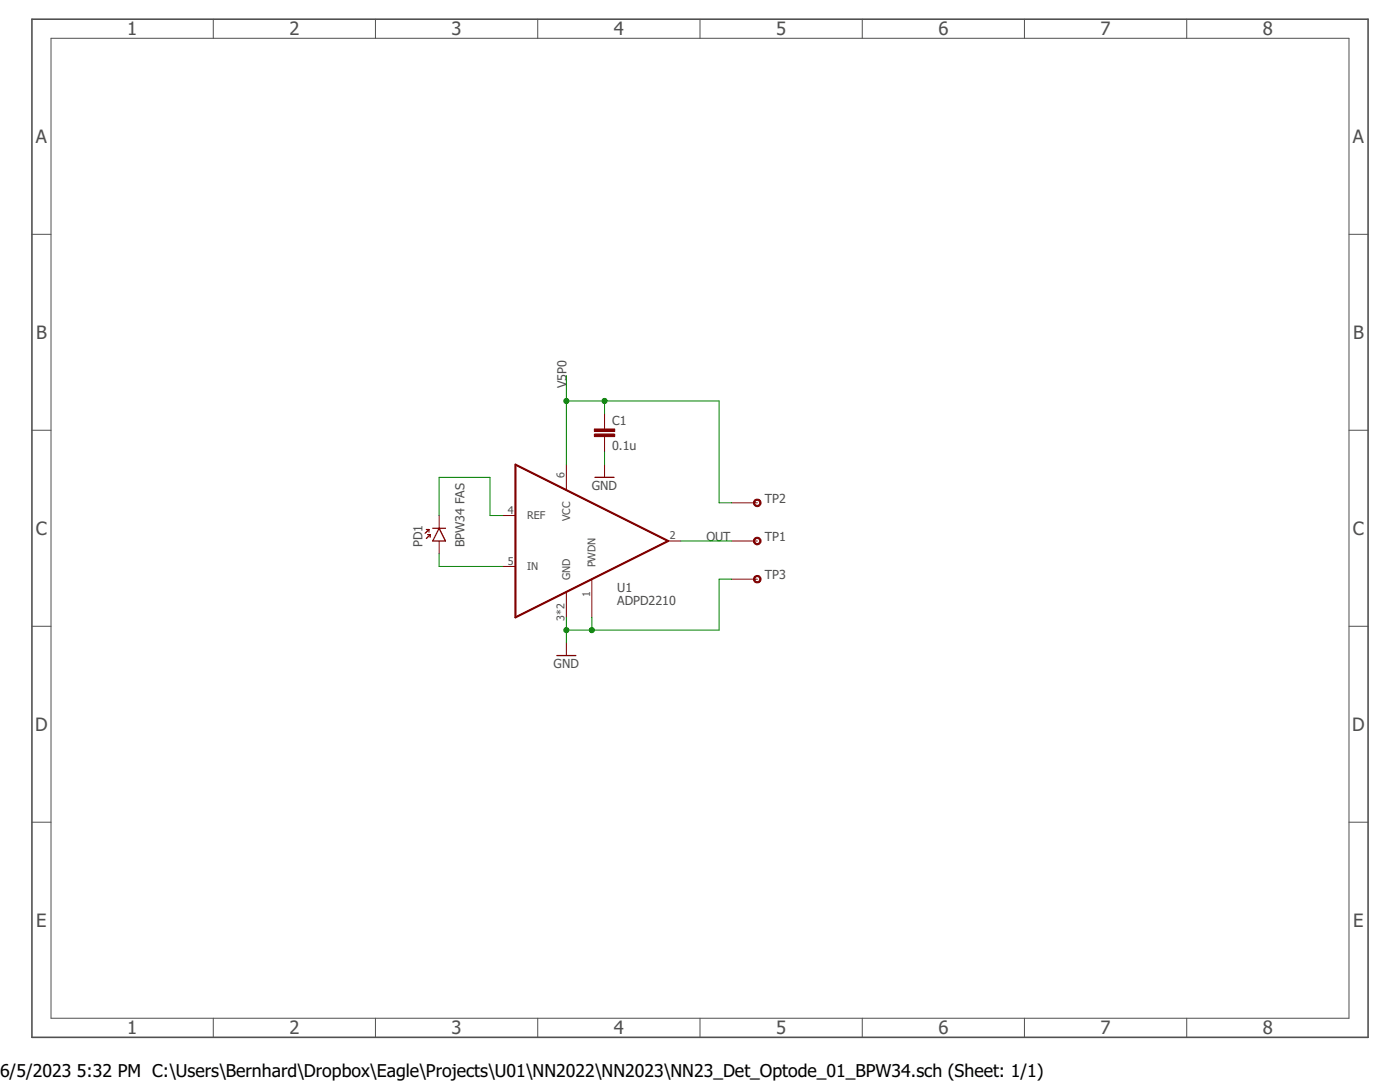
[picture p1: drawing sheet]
<svg xmlns="http://www.w3.org/2000/svg" width="279mm" height="216mm" viewBox="0 0 279 216" stroke-linecap="round" stroke-linejoin="round" font-family="sans-serif">
<path d="M6.4 3.8h266.6v203.2h-266.6z" fill="none" stroke="#505050" stroke-width=".32"/>
<g fill="none" stroke="#505050" stroke-width=".2">
<path d="M10.2 7.6h259v195.6h-259zM42.6 3.8v3.8M74.9 3.8v3.8M107.3 3.8v3.8M139.7 3.8v3.8M172.1 3.8v3.8M204.4 3.8v3.8M236.8 3.8v3.8M6.4 46.8h3.8M269.2 46.8h3.8M6.4 85.9h3.8M269.2 85.9h3.8"/>
<path d="M6.4 125h3.8M269.2 125h3.8M6.4 164.1h3.8M269.2 164.1h3.8M42.6 203.2v3.8M74.9 203.2v3.8M107.3 203.2v3.8M139.7 203.2v3.8M172.1 203.2v3.8M204.4 203.2v3.8M236.8 203.2v3.8"/>
</g>
<path d="M118.7 95.2h3.9M85.1 105.7h.5M85.3 106.7h.6M85.6 105.7l-.8 .7M85.6 105.7v.5M85.9 106.7l-.8 .7M85.9 106.7v.5M86.4 105.4h2.5M87.6 105.4l1.3 2.5h-2.5zM111.1 130.8h3.8" fill="none" stroke="#800000" stroke-width=".25"/>
<g fill="none" stroke="#800000" stroke-width=".2">
<path d="M113 92.7v5.1M120.6 82.5v3.1M120.6 87.1v3.1M120.6 92.7v2.5M87.6 102.9v2.5M87.6 107.9v2.6M100.3 102.9h2.6M100.3 113h2.6M113 118.1v5.1M118.1 115.6v7.6M133.3 107.9h2.6M146 107.9h5.1"/>
<path d="M146 100.3h5.1M146 115.6h5.1M113 128.3v2.5"/>
</g>
<path d="M102.9 92.7l30.4 15.2-30.4 15.3z" fill="none" stroke="#800000" stroke-width=".42"/>
<g fill="#800000" stroke="#800000" stroke-width=".2">
<path d="M118.6 86.6h4.1v.5h-4.1z"/>
<path d="M118.6 85.6h4.1v.5h-4.1z"/>
</g>
<g fill="#800000" stroke="#800000" stroke-width=".2">
<path d="M150.5 107.5a.76 .76 0 0 1 1.3 0 .76 .76 0 0 1-.4 1.2 .76 .76 0 0 1-1-.8h.2a.51 .51 0 0 1 .8-.4 .51 .51 0 0 1 .1 .9 .51 .51 0 0 1-.9-.3v-.2h-.2z" fill-rule="evenodd"/>
<path d="M150.5 99.8a.77 .77 0 0 1 1.3 .1 .77 .77 0 0 1-.4 1.2 .77 .77 0 0 1-1-.8h.2a.51 .51 0 0 1 .8-.4 .51 .51 0 0 1 .1 .8 .51 .51 0 0 1-.9-.2v-.2h-.2z" fill-rule="evenodd"/>
<path d="M150.5 115.1a.76 .76 0 0 1 1.3 0 .76 .76 0 0 1-.4 1.2 .76 .76 0 0 1-1-.7h.2a.51 .51 0 0 1 .8-.5 .51 .51 0 0 1 .1 .9 .51 .51 0 0 1-.9-.3v-.1h-.2z" fill-rule="evenodd"/>
</g>
<path d="M113 75v17.7M113 80h30.5v20.3h2.5M120.6 80v2.5M120.6 90.2v2.5M87.6 110.5v2.5h12.7M87.6 102.9v-7.7h10.2v7.7h2.5M135.9 107.9h10.1M146 115.6h-2.5v10.1h-30.5M113 123.2v5.1M118.1 123.2v2.5" fill="none" stroke="#008000" stroke-width=".2"/>
<g fill="#008000" stroke="#008000" stroke-width=".2">
<circle cx="113" cy="125.7" r=".51"/>
<circle cx="118.1" cy="125.7" r=".51"/>
<circle cx="113" cy="80" r=".51"/>
<circle cx="120.6" cy="80" r=".51"/>
</g>
<g font-size="3.7" fill="#505050">
<text x="25.4" y="7">1</text>
<text x="57.8" y="7">2</text>
<text x="90.1" y="7">3</text>
<text x="122.5" y="7">4</text>
<text x="154.9" y="7">5</text>
<text x="187.3" y="7">6</text>
<text x="219.6" y="7">7</text>
<text x="252" y="7">8</text>
<text x="7.2" y="28.5">A</text>
<text x="270" y="28.5">A</text>
<text x="7.2" y="67.6">B</text>
<text x="270" y="67.6">B</text>
<text x="7.2" y="106.7">C</text>
<text x="270" y="106.7">C</text>
<text x="7" y="145.8">D</text>
<text x="269.9" y="145.8">D</text>
<text x="7.2" y="184.9">E</text>
<text x="270.1" y="184.9">E</text>
<text x="25.4" y="206.4">1</text>
<text x="57.8" y="206.4">2</text>
<text x="90.1" y="206.4">3</text>
<text x="122.5" y="206.4">4</text>
<text x="154.9" y="206.4">5</text>
<text x="187.3" y="206.4">6</text>
<text x="219.6" y="206.4">7</text>
<text x="252" y="206.4">8</text>
</g>
<g font-size="3.5">
<text x="0" y="214.9">6/5/2023</text>
<text x="15.4" y="214.9">5:32 PM C:\Users\Bernhard\Dropbox\Eagle\Projects\U01\NN2022\NN2023\NN23_Det_Optode_01_BPW34.sch (Sheet: 1/1)</text>
</g>
<g font-size="2.5" fill="#505050">
<text x="113" y="77.5" transform="rotate(-90 113 77.5)">V5P0</text>
<text x="122.2" y="89.8">0.1u</text>
<text x="122.2" y="84.7">C1</text>
<text x="118.1" y="97.8">GND</text>
<text x="152.6" y="100.3">TP2</text>
<text x="141" y="108">OUT</text>
<text x="152.6" y="108">TP1</text>
<text x="84.3" y="109.2" transform="rotate(-90 84.3 109.2)">PD1</text>
<text x="92.7" y="109.2" transform="rotate(-90 92.7 109.2)">BPW34 FAS</text>
<text x="123.2" y="118.1">U1</text>
<text x="152.6" y="115.6">TP3</text>
<text x="123.2" y="120.6">ADPD2210</text>
<text x="110.5" y="133.3">GND</text>
</g>
<g font-size="2.1" fill="#505050">
<text x="112.7" y="95.5" transform="rotate(-90 112.7 95.5)">6</text>
<text x="101.4" y="102.5">4</text>
<text x="105.2" y="103.6">REF</text>
<text x="113.8" y="104" transform="rotate(-90 113.8 104)">VCC</text>
<text x="133.7" y="107.6">2</text>
<text x="101.4" y="112.7">5</text>
<text x="105.2" y="113.8">IN</text>
<text x="118.9" y="113.2" transform="rotate(-90 118.9 113.2)">PWDN</text>
<text x="113.8" y="115.8" transform="rotate(-90 113.8 115.8)">GND</text>
<text x="117.8" y="119.1" transform="rotate(-90 117.8 119.1)">1</text>
<text x="112.7" y="123.9" transform="rotate(-90 112.7 123.9)">3*2</text>
</g>
</svg>
